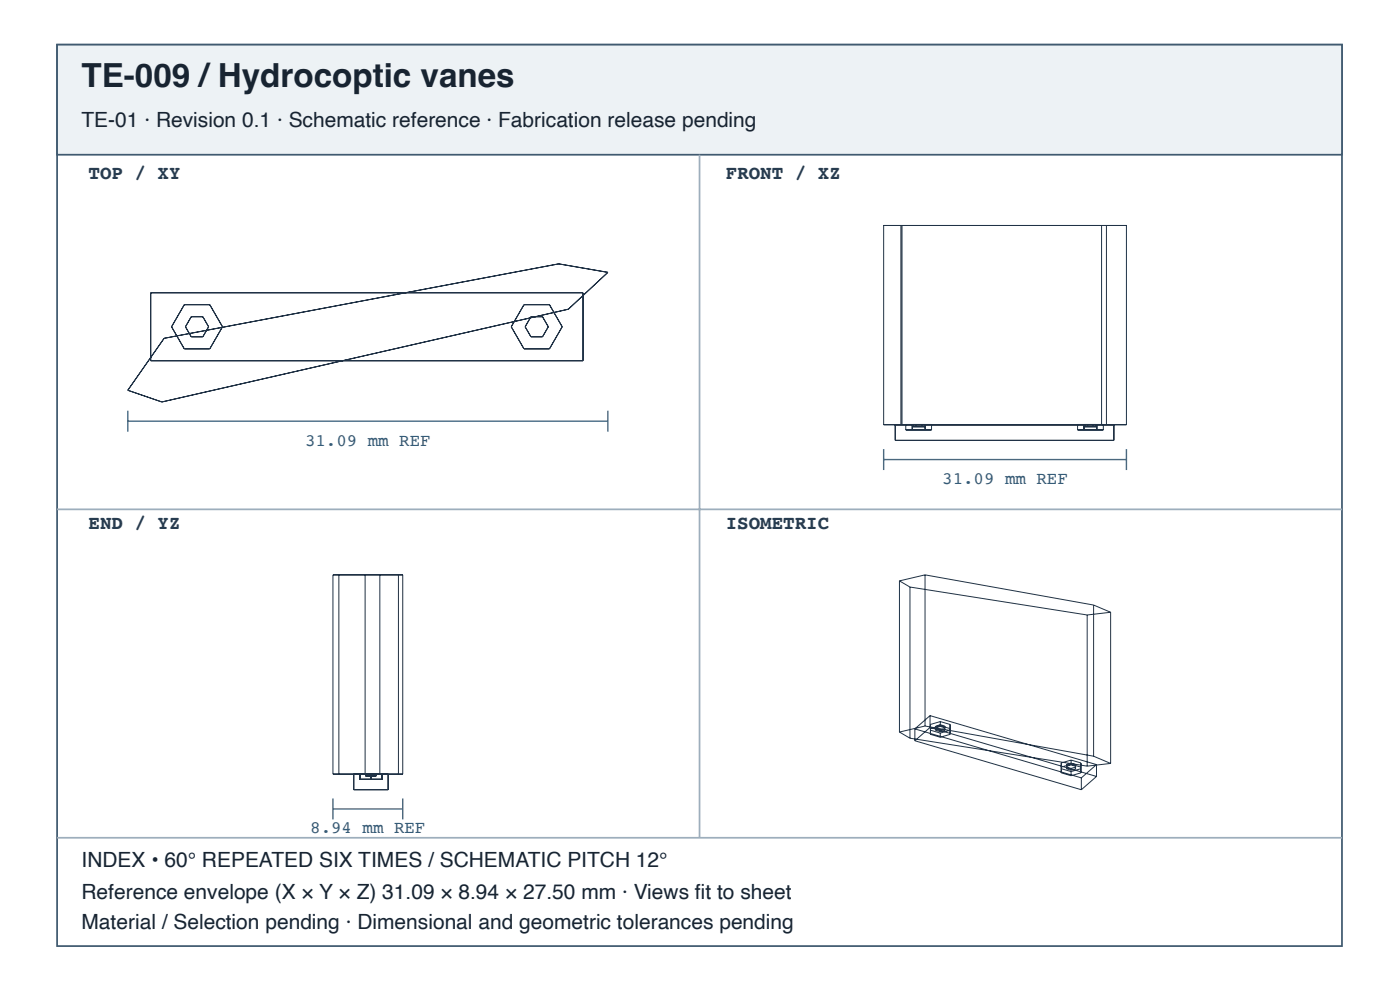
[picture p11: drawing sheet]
<svg xmlns="http://www.w3.org/2000/svg" width="297mm" height="210mm" viewBox="0 0 297 210" stroke-linecap="round" stroke-linejoin="round" font-family="sans-serif">
<path d="M12.1 9.5h272.6v191.1h-272.6z" fill="none" stroke="#405a70" stroke-width=".37"/>
<path d="M12.1 9.5h272.6v23.3h-272.6z" fill="#edf2f5"/>
<path d="M12.1 9.5h272.6v23.3h-272.6z" fill="none" stroke="#405a70" stroke-width=".37"/>
<path d="M148.4 32.8v144.8M12.1 108h272.6M12.1 177.6h272.6" fill="none" stroke="#9daebc" stroke-width=".37"/>
<g fill="none" stroke="#203246" stroke-width=".21">
<path d="M187.5 47.8h51.5v42.2h-51.5zM191.1 47.8v42.2M191.4 47.8v42.2M233.7 47.8v42.2M234.7 47.8v42.2M32 62.1h91.7v14.4h-91.7zM34.8 71.7l83.7-15.8 10.5 1.8-8.4 7.9-86.3 19.6-7.2-2.5zM39.1 64.6h5.4l2.7 4.7-2.7 4.7h-5.4l-2.7-4.7zM40.6 67.2h2.4l1.3 2.1-1.3 2.1h-2.4l-1.3-2.1zM111.2 64.6h5.4l2.7 4.7-2.7 4.7h-5.4l-2.7-4.7zM112.6 67.2h2.5l1.2 2.1-1.2 2.1h-2.5l-1.2-2.1zM189.9 90v3.4h46.4v-3.4"/>
<path d="M192.2 90h5.4v1.2h-5.4zM193.5 90v1.2M193.7 90v.5h2.4v-.5M194.3 90v.5M195.5 90v.5M196.3 90v1.2M228.6 90h5.5v1.2h-5.5zM230 90v1.2M230.1 90v.5h2.5v-.5M230.7 90v.5M232 90v.5M232.7 90v1.2"/>
<path d="M70.6 121.9h14.8v42.2h-14.8zM71.9 121.9v42.2M77.5 121.9v42.2M80.6 121.9v42.2M84.5 121.9v42.2M190.8 123.2v32M190.8 123.2l2.2 1.3M193 124.5v32M193 124.5l37.6 5.9M196.2 121.9v32M196.2 121.9l35.8 6.4M196.2 121.9l-5.4 1.3"/>
<path d="M230.6 130.4v32M232 128.3v32M232 128.3l3.6 1.5M235.6 129.8v32.1M235.6 129.8l-5 .6M190.8 155.2l2.2 1.3M193 156.5l37.6 5.9M194.1 154.5v2.5M194.1 157l35.3 10.4M194.1 154.5l35.3 10.4M196.2 153.9l35.8 6.4M196.2 153.9l-5.4 1.3"/>
<path d="M197.3 151.7l-3.2 2.8M197.3 151.7v2.5M197.3 154.2l-3.2 2.8M197.3 154.2l35.3 10.4M197.3 151.7l35.3 10.4M197.4 155.7l2.1 .6M197.4 153.6v.9l2.1-.6 2.1 .6M197.4 153.6v2.1M198.5 154.8l1 .3M198.5 153.9l1-.3 .9 .3M198.5 153.9v.9M198.5 153.9v.4l1-.3"/>
<path d="M199.5 155.4v.9M199.5 155.4l-2.1-.6v.9M199.5 154.8v.3M199.5 154.8l-1-.3v.3M199.5 154.8l.9-.3v.3M199.5 153v1M199.5 153l2.1 .6M199.5 153l-2.1 .6M200.4 154.8l-.9 .3M200.4 153.9v.9M200.4 153.9v.4l-.9-.3M201.6 154.8v.9"/>
<path d="M201.6 155.7l-2.1 .6M201.6 154.8l-2.1 .6M201.6 153.6v.9M201.6 154.5v1.2M201.6 153.6v1.2M75.1 164.1v3.3h7.2v-3.3M76.3 164.1h4.8v1.1h-4.8zM77.6 164.1v.5h2.2v-.5M78.7 164.1v1.1M225.1 163.8l2.1 .7M225.1 161.7v.9l2.1-.6 2.1 .6M225.1 161.7v2.1"/>
<path d="M226.3 163l.9 .3M226.3 162.1l.9-.3 1 .3M226.3 162.1v.9M226.3 162.1v.3l.9-.2M227.2 163.6v.9M227.2 163.6l-2.1-.6v.8M227.2 162.9v.4M227.2 162.9l-.9-.3v.4M227.2 162.9l1-.3v.4M227.2 161.1v1.1M227.2 161.1l2.1 .7M227.2 161.1l-2.1 .6"/>
<path d="M228.2 163l-1 .3M228.2 162.1v.9M228.2 162.1v.4l-1-.3M229.3 163v.9M229.3 163.9l-2.1 .6M229.3 163l-2.1 .6M229.3 161.8v.8M229.3 162.6v1.3M229.3 161.8v1.2M229.4 164.9v2.5M232 160.3l3.6 1.6M232.6 162.1l-3.2 2.8"/>
<path d="M232.6 162.1v2.5M232.6 164.6l-3.2 2.8M235.6 161.9l-5 .5"/>
</g>
<path d="M27.1 87.1v4.4M27.1 89.3h101.9M129 87.1v4.4M187.5 95.2v4.5M187.5 97.4h51.5M239 95.2v4.5M70.6 169.3v4.4M70.6 171.5h14.8M85.4 169.3v4.4" fill="none" stroke="#466b86" stroke-width=".3"/>
<text font-size="7" fill="#182431" x="17.3" y="18.4">TE-009 /Hydrocoptic vanes</text>
<g font-size="4.4" fill="#182431">
<text x="17.3" y="26.9">TE-01 · Revision 0.1 · Schematic reference · Fabrication release pending</text>
<text x="17.3" y="183.9">INDEX • 60° REPEATED SIX TIMES / SCHEMATIC PITCH 12°</text>
<text x="17.3" y="190.6">Reference envelope (X × Y × Z) 31.09 × 8.94 × 27.50 mm · Views fi t to sheet</text>
<text x="17.3" y="196.9">Material / Selection pending · Dimensional and geometric tolerances pending</text>
</g>
<g font-size="4.1" fill="#263d52">
<text x="18.8" y="38">TOP / XY</text>
<text x="154" y="38">FRONT / XZ</text>
<text x="18.8" y="112.1">END / YZ</text>
<text x="154" y="112.1">ISOMETRIC</text>
</g>
<g font-size="3.7" fill="#335b78">
<text x="64.7" y="94.5">31.09 mm REF</text>
<text x="199.9" y="102.6">31.09 mm REF</text>
<text x="65.8" y="176.7">8.94 mm REF</text>
</g>
</svg>
